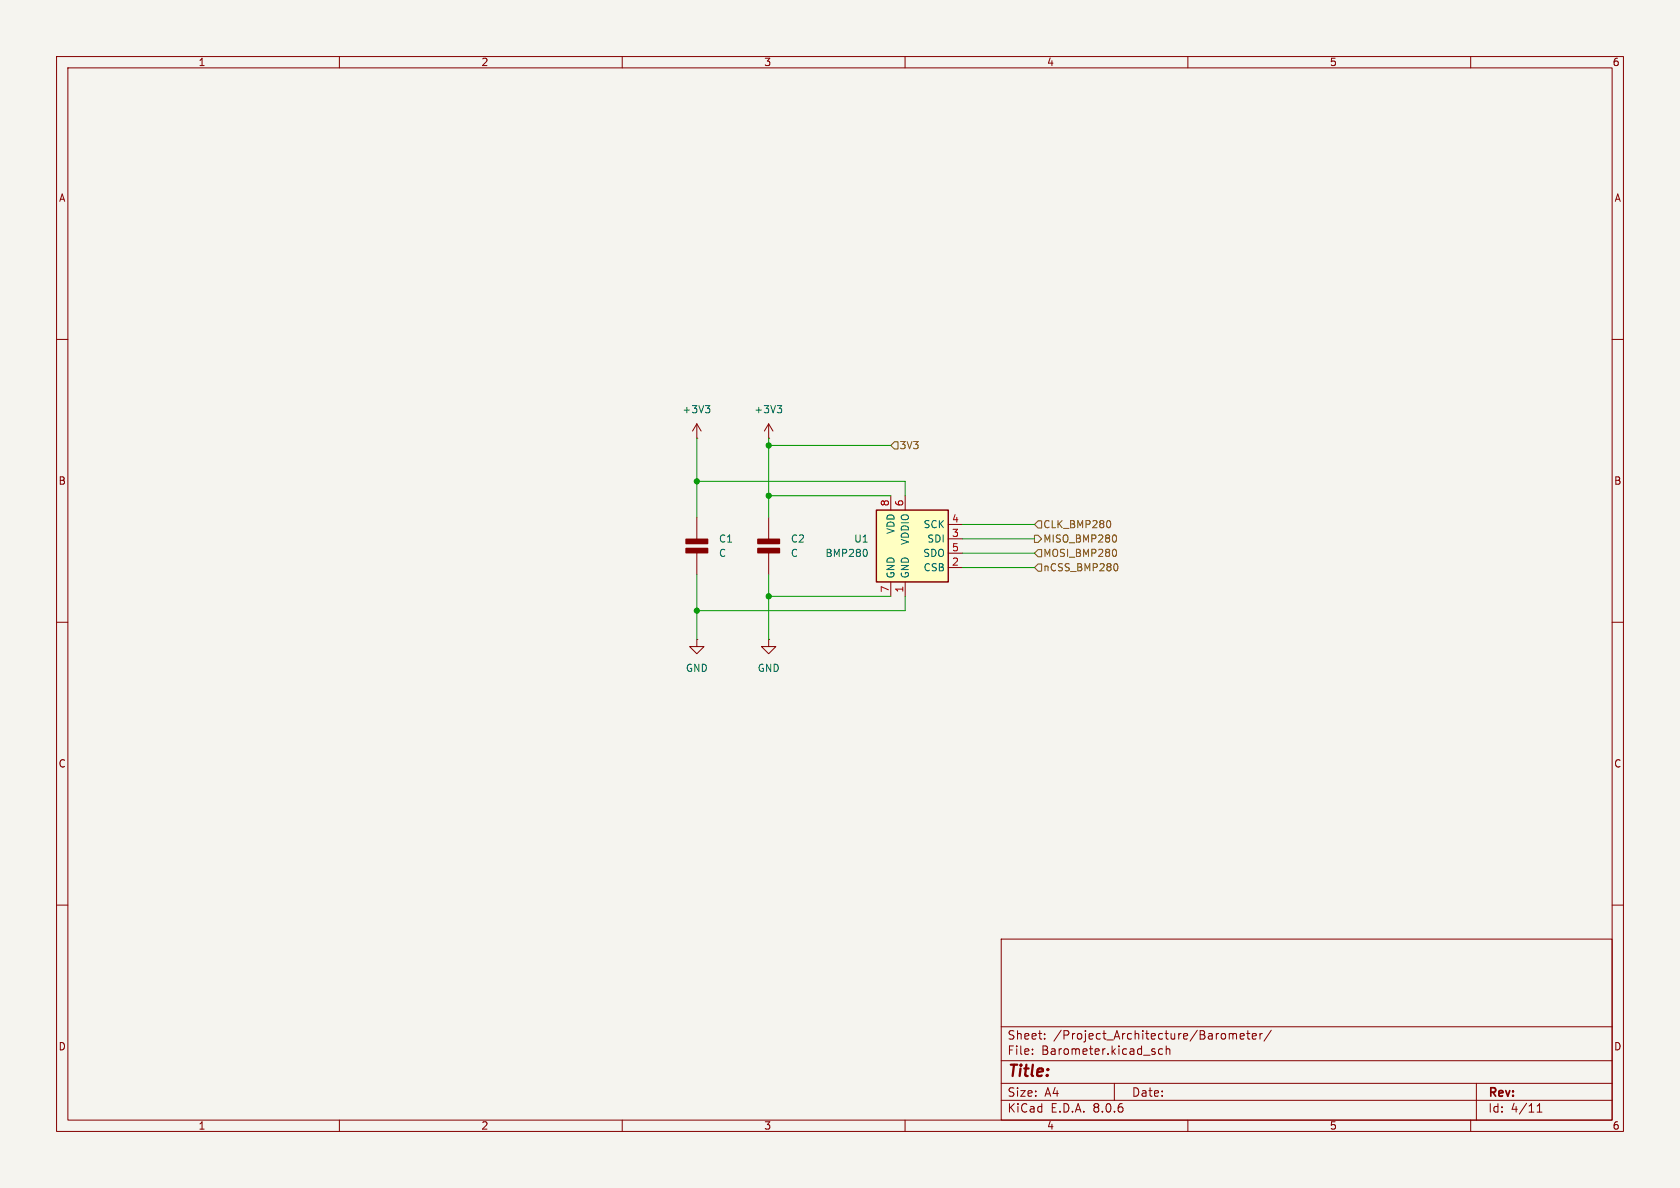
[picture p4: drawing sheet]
<svg xmlns="http://www.w3.org/2000/svg" width="297mm" height="210mm" viewBox="0 0 297 210" stroke-linecap="round" stroke-linejoin="round" font-family="sans-serif">
<path d="M0 0h297v210h-297z" fill="#f5f4ef" stroke="#f5f4ef" stroke-width=".18"/>
<g fill="none" stroke="#840000" stroke-width=".18">
<path d="M10 10h277v190h-277zM12 12h273v186h-273zM60 10v2M110 10v2M160 10v2M210 10v2M260 10v2M10 60h2M285 60h2M123.2 77.5h.1M123.2 74.9l-.8 1.3M123.2 74.9v2.6"/>
<path d="M123.2 74.9l.8 1.3M135.9 77.5h.1M135.9 74.9l-.8 1.3M135.9 74.9v2.6M135.9 74.9l.8 1.3M123.2 91.4v3.9M123.2 97.7v3.9M135.9 91.4v3.9M135.9 97.7v3.9M10 110h2M285 110h2M10 160h2"/>
<path d="M285 160h2M177 166h108v32h-108zM60 198v2M110 198v2M160 198v2M177 194.5h108M177 191.5h108M177 187.5h108M177 181.5h108M182.5 186.3v.1M182.5 185.5v.1M184.7 183.6v.1"/>
<path d="M184.7 182.8v.1M197 191.5v3M205.5 185.5l-.4-.1-.3 .3v.4l.2 .2h.5M206.2 185.5l.2-.1 .3 .1 .1 .9M206.2 184.9v1.5M210 198v2M217.3 182.7v1M217.3 182.8l.4-.1 .3 .2M218 182.9l.2-.2 .3 .1 .1 .9M218 182.9v.8M219.2 183.2l.8-.1-.1-.3-.4-.1-.3 .2 .1 .7h.6M220.4 182.7h.6"/>
<path d="M220.6 182.2v1.3l.4 .2M221.4 183.2l.7-.1-.1-.3-.4-.1-.2 .2 .1 .7h.5M222.7 182.7v1M223.2 182.7l-.3 .1-.2 .2M224.7 182.1l-1.2 2M260 198v2M261 191.5v6.5M271.7 196.6h.9M271.7 195.5l.5-.4v1.5"/>
</g>
<path d="M124.7 71.7h.8l-.4 .5M125.2 72.2l.3 .2v.3l-.3 .3M137.4 71.7h.8l-.4 .5M137.9 72.2l.3 .2v.3l-.3 .3" fill="none" stroke="#006464" stroke-width=".18"/>
<g fill="#840000" stroke="#840000" stroke-width=".25">
<path d="M121.3 97h3.8v.7h-3.8z"/>
<path d="M121.3 95.3h3.8v.8h-3.8z"/>
<path d="M134 97h3.8v.7h-3.8z"/>
<path d="M134 95.3h3.8v.8h-3.8z"/>
</g>
<path d="M154.9 90.2h12.7v12.7h-12.7z" fill="#ffffc2"/>
<path d="M154.9 90.2h12.7v12.7h-12.7z" fill="none" stroke="#840000" stroke-width=".25"/>
<path d="M157.5 87.6v2.6M160 87.6v2.6M167.6 95.3h2.6M167.6 92.7h2.6M167.6 97.8h2.6M123.2 113v1.3h1.3l-1.3 1.3-1.3-1.3h1.3M123.2 113h.1M135.9 113v1.3h1.3l-1.3 1.3-1.3-1.3h1.3M135.9 113h.1M157.5 102.9v2.5M160 102.9v2.5M167.6 100.3h2.6" fill="none" stroke="#840000" stroke-width=".18"/>
<path d="M153.1 97.2l.2 .4-.2 .7" fill="none" stroke="#006464" stroke-width=".18"/>
<path d="M157.5 78.7l.6-.6h.6v1.3h-.6zM182.9 94.6h.6l.6 .7-.6 .6h-.6zM183.5 99.7h.6v1.3h-.6l-.6-.7zM183.5 97.2h.6v1.2h-.6l-.6-.6zM183.5 92.1h.6v1.2h-.6l-.6-.6zM196.1 92a.79 .79 0 0 1 0 1.3M197.1 97.1a.79 .79 0 0 1 0 1.3M197.1 94.6a.79 .79 0 0 1 0 1.2M197.2 99.6a.68 .68 0 0 1 .4 .7 .68 .68 0 0 1-.4 .6" fill="none" stroke="#725600" stroke-width=".18"/>
<g fill="none" stroke="#009600" stroke-width=".18">
<path d="M123.2 77.5v13.9M135.9 77.5v13.9M135.9 78.7h21.6M123.2 85.1h36.8v2.5M135.9 87.6h21.6M170.2 92.7h12.7M170.2 95.3h12.7M170.2 97.8h12.7M123.2 101.6v11.4M135.9 101.6v11.4M135.9 105.4h21.6M160 105.4v2.6h-36.8"/>
<path d="M170.2 100.3h12.7"/>
</g>
<g fill="#009600" stroke="#009600" stroke-width=".18">
<circle cx="123.2" cy="85.1" r=".46"/>
<circle cx="135.9" cy="78.7" r=".46"/>
<circle cx="135.9" cy="87.6" r=".46"/>
<circle cx="135.9" cy="105.4" r=".46"/>
<circle cx="123.2" cy="108" r=".46"/>
</g>
<text font-size="2.8" fill="#840000" x="178" y="190.9">Title:</text>
<g font-size="2.1" fill="#840000">
<text x="178" y="184">Sheet:</text>
<text x="186.2" y="184">/Project_Architecture/Barometer/</text>
<text x="178" y="186.7">File:</text>
<text x="184.1" y="186.7">Barometer.kicad_sch</text>
<text x="178" y="196.9">KiCad</text>
<text x="178" y="194.1">Size:</text>
<text x="184.7" y="194.1">A4</text>
<text x="185.7" y="196.9">E.D.A.</text>
<text x="193.3" y="196.9">8.0.6</text>
<text x="200" y="194.1">Date:</text>
<text x="263" y="194.3">Rev:</text>
<text x="263" y="196.9">Id:</text>
<text x="267.1" y="196.9">4/11</text>
</g>
<g font-size="1.8" fill="#840000">
<text x="35" y="11.9">1</text>
<text x="85" y="11.9">2</text>
<text x="135" y="11.9">3</text>
<text x="185" y="11.9">4</text>
<text x="235" y="11.9">5</text>
<text x="285" y="11.9">6</text>
<text x="10.3" y="35.9">A</text>
<text x="285.3" y="35.9">A</text>
<text x="10.3" y="85.9">B</text>
<text x="285.3" y="85.9">B</text>
<text x="10.3" y="135.9">C</text>
<text x="285.3" y="135.9">C</text>
<text x="10.3" y="185.9">D</text>
<text x="285.3" y="185.9">D</text>
<text x="35" y="199.9">1</text>
<text x="85" y="199.9">2</text>
<text x="135" y="199.9">3</text>
<text x="185" y="199.9">4</text>
<text x="235" y="199.9">5</text>
<text x="285" y="199.9">6</text>
</g>
<g font-size="1.8" fill="#006464">
<text x="120.5" y="73.3">+3V3</text>
<text x="133.2" y="73.3">+3V3</text>
<text x="158.3" y="94.5" transform="rotate(-90 158.3 94.5)">VDD</text>
<text x="163.2" y="93.6">SCK</text>
<text x="127" y="96.1">C1</text>
<text x="127" y="98.7">C</text>
<text x="139.7" y="96.1">C2</text>
<text x="139.7" y="98.7">C</text>
<text x="145.8" y="98.7">BMP280</text>
<text x="150.9" y="96.1">U1</text>
<text x="160.9" y="96.4" transform="rotate(-90 160.9 96.4)">VDDIO</text>
<text x="163.1" y="98.7">SDO</text>
<text x="163.2" y="101.2">CSB</text>
<text x="163.8" y="96.1">SDI</text>
<text x="158.3" y="102.4" transform="rotate(-90 158.3 102.4)">GND</text>
<text x="160.9" y="102.4" transform="rotate(-90 160.9 102.4)">GND</text>
<text x="121.2" y="119">GND</text>
<text x="133.9" y="119">GND</text>
</g>
<g font-size="1.8" fill="#725600">
<text x="158.9" y="79.6">3V3</text>
<text x="184.3" y="93.6">CLK_BMP280</text>
<text x="184.3" y="101.2">nCSS_BMP280</text>
<text x="184.3" y="98.7">MOSI_BMP280</text>
<text x="184.3" y="96.1">MISO_BMP280</text>
</g>
<g font-size="1.8" fill="#a90000">
<text x="157.2" y="89.6" transform="rotate(-90 157.2 89.6)">8</text>
<text x="159.8" y="89.6" transform="rotate(-90 159.8 89.6)">6</text>
<text x="168.2" y="95">3</text>
<text x="168.2" y="92.5">4</text>
<text x="168.2" y="100.1">2</text>
<text x="168.2" y="97.5">5</text>
<text x="157.2" y="104.8" transform="rotate(-90 157.2 104.8)">7</text>
<text x="159.8" y="104.8" transform="rotate(-90 159.8 104.8)">1</text>
</g>
</svg>
